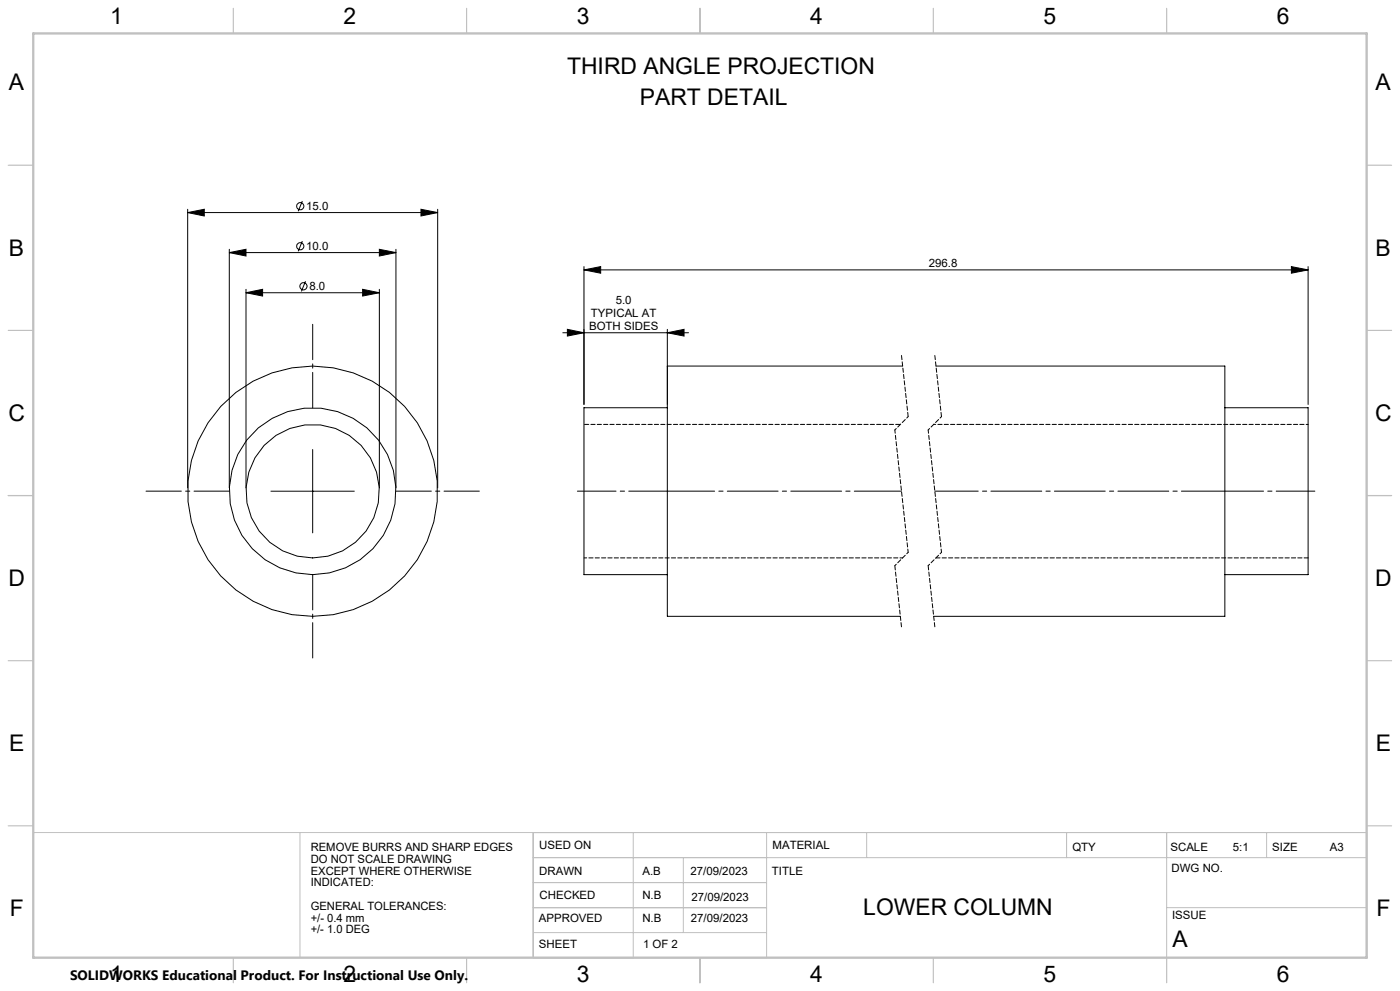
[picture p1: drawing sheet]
<svg xmlns="http://www.w3.org/2000/svg" width="420mm" height="297mm" viewBox="0 0 420 297" stroke-linecap="round" stroke-linejoin="round" font-family="sans-serif">
<g fill="none" stroke="#000" stroke-width=".3">
<path d="M56.3 63.7l5-1v2zM56.3 62.7v83.5M56.3 63.7h75M68.8 75.7l5-1v2zM68.8 74.7v71.5M68.8 75.7h50M90.7 60.3l-1.2 3M90.7 72.2l-1.2 3.1M113.8 74.7l5 1-5 1zM118.8 74.7v71.5M126.3 62.7l5 1-5 1zM131.3 62.7v83.5"/>
<path d="M175.2 79.9v41.3M387.4 79.9l5 1-5 1zM392.4 79.9v41.3M73.8 87.7l5-1v2zM73.8 86.7v59.5M73.8 87.7h40M91.7 84.3l-1.3 3M108.8 86.7l5 1-5 1zM113.8 86.7v59.5M168.8 99.7h37.8M170.2 98.7l5 1-5 1zM175.2 80.9l5-1v2z"/>
<path d="M175.2 80.9h217.2M200.2 99.7l5-1v2zM200.2 98.7v22.5M270.8 109.7h-70.6v75h69.9M280.8 109.7h86.7v75h-87.4M93.8 134.7v25M200.2 122.2h-25v50h25M367.5 122.2h24.9v50h-24.9M81.3 147.2h25"/>
<circle cx="90.1" cy="61.8" r="1.08"/>
<circle cx="90.1" cy="73.8" r="1.08"/>
<circle cx="91" cy="85.8" r="1.08"/>
<circle cx="93.8" cy="147.2" r="25"/>
<circle cx="93.8" cy="147.2" r="37.5"/>
<circle cx="93.8" cy="147.2" r="20"/>
</g>
<path d="M270.4 106.5l2 18.4M280.4 106.5l2 18.4M268.4 169.5l2 18.4M278.4 169.5l2 18.4M280.8 167.2h111.7" fill="none" stroke="#000" stroke-width=".3" stroke-dasharray="1.3 .6"/>
<path d="M272.4 124.9l-4 4M282.4 124.9l-4 4M392.5 127.2h-112.4M272.4 165.5l-4 4M282.4 165.5l-4 4" fill="none" stroke="#000" stroke-width=".3" stroke-dasharray="1.3 .6" stroke-dashoffset=".7"/>
<path d="M268.4 128.9l4 36.6M278.4 128.9l4 36.6" fill="none" stroke="#000" stroke-width=".3" stroke-dasharray="1.3 .6" stroke-dashoffset=".3"/>
<path d="M93.8 122.2v-25M68.8 147.2h-25M118.8 147.2h25M93.8 172.2v25" fill="none" stroke="#000" stroke-width=".3" stroke-dasharray="15.2 1.3 1.3 1.3" stroke-dashoffset="4.6"/>
<path d="M200.2 147.2h70.2" fill="none" stroke="#000" stroke-width=".3" stroke-dasharray="15.2 1.3 1.3 1.3" stroke-dashoffset="1.1"/>
<path d="M280.4 147.2h87.1" fill="none" stroke="#000" stroke-width=".3" stroke-dasharray="15.2 1.3 1.3 1.3" stroke-dashoffset="2.2"/>
<path d="M173.2 147.2h27M394.5 147.2h-27" fill="none" stroke="#000" stroke-width=".3" stroke-dasharray="15.2 1.3 1.3 1.3" stroke-dashoffset="3.6"/>
<g fill="none" stroke="#c0c0c0" stroke-width=".3">
<path d="M10 249.5h400v37.5h-400zM90 249.5v37.5M160 249.5v37.5M160 257h250M190 249.5v37.5M205 257v22.5M230 249.5v37.5M260 249.5v7.5M320 249.5v7.5M350 249.5v37.5M380 249.5v7.5M160 264.5h70"/>
<path d="M160 272h70M160 279.5h70M350 272h60"/>
</g>
<g fill="none" stroke="#c0c0c0" stroke-width=".35">
<path d="M70 2.5v7.5M140 2.5v7.5M210 2.5v7.5M280 2.5v7.5M350 2.5v7.5M2.5 49.5h7.5M410 49.5h7.5M2.5 99h7.5M410 99h7.5M2.5 148.5h7.5M410 148.5h7.5M2.5 198h7.5"/>
<path d="M410 198h7.5M2.5 247.5h7.5M410 247.5h7.5M70 287v7.5M140 287v7.5M210 287v7.5M280 287v7.5M350 287v7.5"/>
</g>
<path d="M10 10h400v277h-400z" fill="none" stroke="#c0c0c0" stroke-width=".7"/>
<g fill="#000">
<path d="M56.3 63.7l5-1v2zM126.3 62.7l5 1-5 1zM68.8 75.7l5-1v2zM113.8 74.7l5 1-5 1zM73.8 87.7l5-1v2zM108.8 86.7l5 1-5 1z"/>
<path d="M175.2 80.9l5-1v2zM387.4 79.9l5 1-5 1z"/>
<path d="M200.2 99.7l5-1v2zM170.2 98.7l5 1-5 1z"/>
</g>
<path d="M270.1 127.2h-94.9" fill="none" stroke="#000" stroke-width=".3" stroke-dasharray="1.3 .6" stroke-dashoffset="-.1"/>
<path d="M175.2 167.2h95.6" fill="none" stroke="#000" stroke-width=".3" stroke-dasharray="1.3 .6" stroke-dashoffset=".5"/>
<g font-size="6.9">
<text x="33.1" y="7.3">1</text>
<text x="103.1" y="7.3">2</text>
<text x="173.1" y="7.3">3</text>
<text x="243.1" y="7.3">4</text>
<text x="313.1" y="7.3">5</text>
<text x="383.1" y="7.3">6</text>
<text x="170.1" y="22.1">THIRD ANGLE PROJECTION</text>
<text x="2.7" y="27.1">A</text>
<text x="412.7" y="27.1">A</text>
<text x="192" y="31.3">PART DETAIL</text>
<text x="2.7" y="76.6">B</text>
<text x="412.7" y="76.6">B</text>
<text x="2.5" y="126.1">C</text>
<text x="412.5" y="126.1">C</text>
<text x="2.5" y="175.6">D</text>
<text x="412.5" y="175.6">D</text>
<text x="2.7" y="225.1">E</text>
<text x="412.7" y="225.1">E</text>
<text x="2.9" y="274.6">F</text>
<text x="259" y="274.1">LOWER COLUMN</text>
<text x="412.9" y="274.6">F</text>
<text x="351.7" y="283.8">A</text>
<text x="33.1" y="294.3">1</text>
<text x="103.1" y="294.3">2</text>
<text x="173.1" y="294.3">3</text>
<text x="243.1" y="294.3">4</text>
<text x="313.1" y="294.3">5</text>
<text x="383.1" y="294.3">6</text>
</g>
<text font-size="4.1" x="21" y="293.7">SOLIDWORKS Educational Product. For Instructional Use Only.</text>
<g font-size="3.4">
<text x="91.9" y="62.9">15.0</text>
<text x="91.9" y="74.9">10.0</text>
<text x="278.6" y="80.1">296.8</text>
<text x="92.8" y="86.9">8.0</text>
<text x="177.3" y="95.1">TYPICAL AT</text>
<text x="184.7" y="91.3">5.0</text>
<text x="176.7" y="98.9">BOTH SIDES</text>
<text x="93.2" y="255.2">REMOVE BURRS AND SHARP EDGES</text>
<text x="161.8" y="254.3">USED ON</text>
<text x="231.7" y="254.3">MATERIAL</text>
<text x="321.7" y="255">QTY</text>
<text x="351.1" y="255">SCALE</text>
<text x="369.9" y="255">5:1</text>
<text x="381.7" y="255">SIZE</text>
<text x="398.9" y="255">A3</text>
<text x="93.2" y="258.7">DO NOT SCALE DRAWING</text>
<text x="93.2" y="262.2">EXCEPT WHERE OTHERWISE</text>
<text x="161.8" y="262.1">DRAWN</text>
<text x="192.7" y="262.1">A.B</text>
<text x="207.1" y="262.1">27/09/2023</text>
<text x="231.6" y="262.1">TITLE</text>
<text x="351.5" y="261.3">DWG NO.</text>
<text x="93.2" y="265.7">INDICATED:</text>
<text x="161.9" y="269.4">CHECKED</text>
<text x="192.7" y="269.4">N.B</text>
<text x="207.4" y="269.9">27/09/2023</text>
<text x="93.2" y="272.7">GENERAL TOLERANCES:</text>
<text x="351.6" y="275.4">ISSUE</text>
<text x="93.2" y="276.2">+/- 0.4 mm</text>
<text x="93.2" y="279.7">+/- 1.0 DEG</text>
<text x="161.7" y="276.4">APPROVED</text>
<text x="192.7" y="276.4">N.B</text>
<text x="207.3" y="276.4">27/09/2023</text>
<text x="161.7" y="284.1">SHEET</text>
<text x="192.9" y="284.1">1 OF 2</text>
</g>
</svg>
